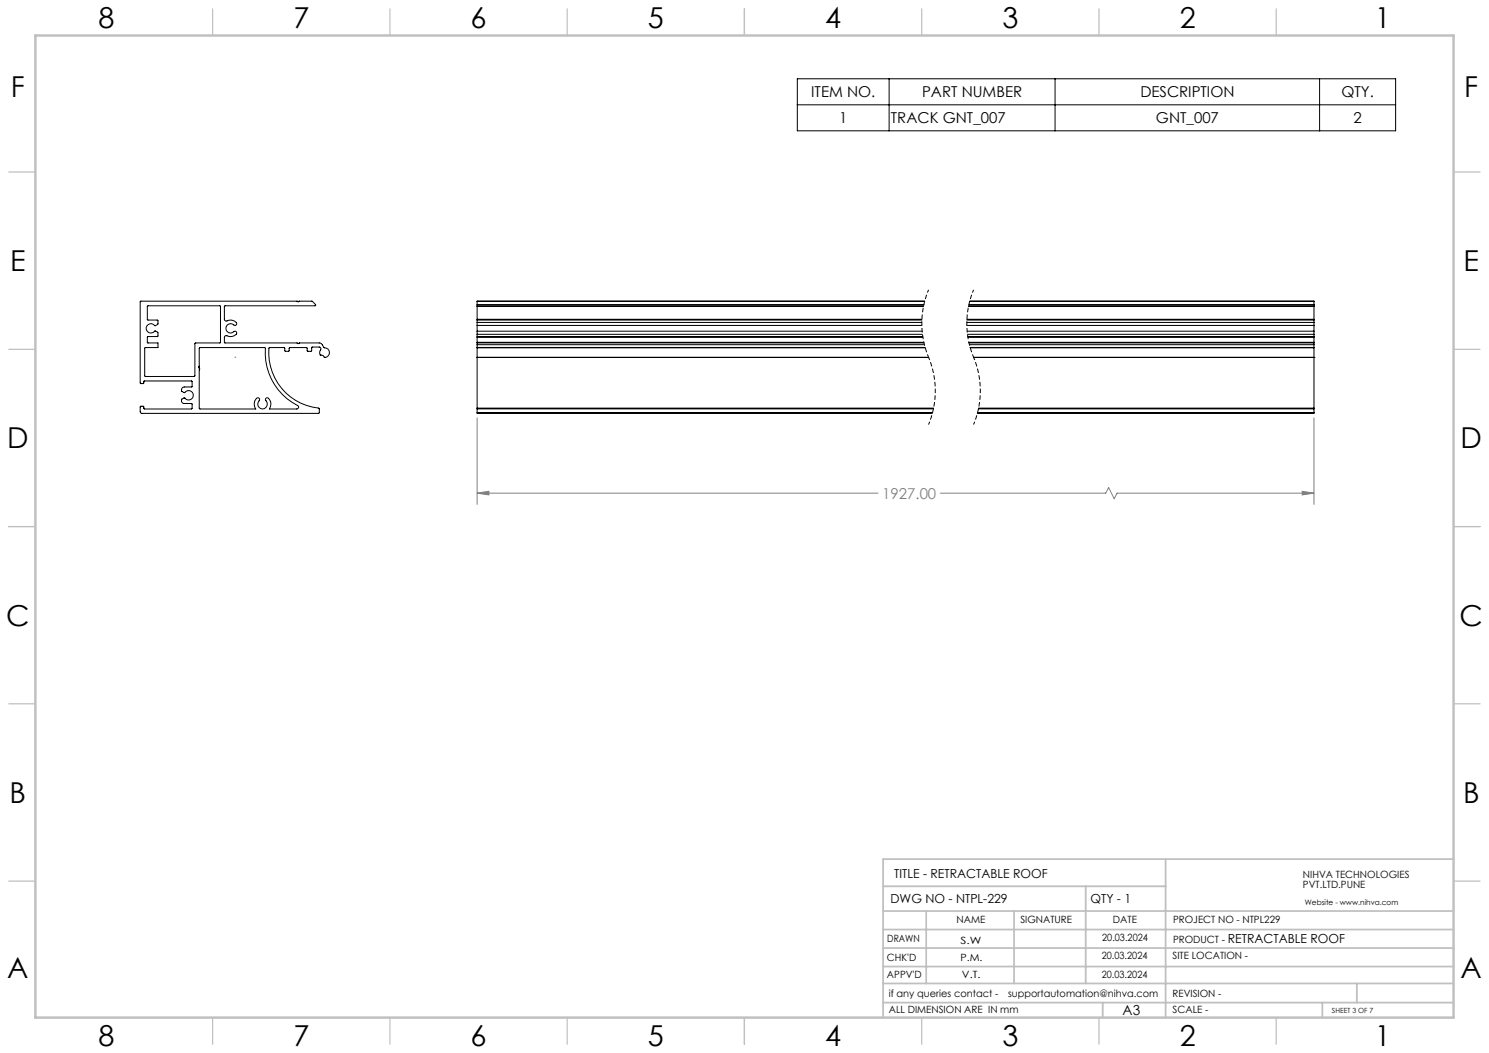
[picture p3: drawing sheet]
<svg xmlns="http://www.w3.org/2000/svg" width="420mm" height="297mm" viewBox="0 0 420 297" stroke-linecap="round" stroke-linejoin="round" font-family="sans-serif">
<path d="M261.9 81.7a24.7 24.7 0 0 0 0 19M274.6 81.7a24.7 24.7 0 0 0 0 19M261.9 100.7a24.7 24.7 0 0 1 0 19M274.6 100.7a24.7 24.7 0 0 1 0 19" fill="none" stroke="#000" stroke-width=".28" stroke-dasharray="1.3 .6" stroke-dashoffset=".4" stroke-linecap="butt"/>
<path d="M66.3 100.7h.1M134.6 100.7h127.3M134.6 117.9v24.4M274.6 100.7h96M370.6 117.9v24.4M134.6 139.1l3.3-.5v1zM134.6 139.1h113M265.3 139.1h46.6l.8-1.6 1.6 3.2 .8-1.6h55.5M367.3 138.6l3.3 .5-3.3 .5z" fill="none" stroke="#808080" stroke-width=".28"/>
<path d="M224.9 22.2h168.8v14.7h-168.8zM224.9 29.6h168.8M250.8 22.2v14.7M297.6 22.2v14.7M372.2 22.2v14.7" fill="none" stroke="#000" stroke-width=".28"/>
<g fill="none" stroke="#c0c0c0" stroke-width=".35">
<path d="M60 2.5v7.5M110 2.5v7.5M160 2.5v7.5M210 2.5v7.5M260 2.5v7.5M310 2.5v7.5M360 2.5v7.5M2.5 48.5h7.5M410 48.5h7.5M2.5 98.5h7.5M410 98.5h7.5M2.5 148.5h7.5"/>
<path d="M410 148.5h7.5M2.5 198.5h7.5M410 198.5h7.5M2.5 248.5h7.5M410 248.5h7.5M60 287v7.5M110 287v7.5M160 287v7.5M210 287v7.5M260 287v7.5M310 287v7.5M360 287v7.5"/>
</g>
<g fill="none" stroke="#c0c0c0" stroke-width=".5">
<path d="M249.1 257h160.9M249.1 250h79.7M261.3 257v20.4M286 257v20.4M306.2 250v27.4M328.8 242.3v44.7M410 242.3h-160.9v44.7M249.1 272.6h160.9M249.1 267.4h160.9M249.1 262.2h160.9M249.1 277.4h160.9M382.7 277.4v5.4"/>
<path d="M249.1 282.8h160.9M311 282.8v4.2M373 282.8v4.2"/>
</g>
<path d="M10 10h400v277h-400z" fill="none" stroke="#c0c0c0" stroke-width=".7"/>
<path d="M134.6 139.1l3.3-.5v1zM367.3 138.6l3.3 .5-3.3 .5z" fill="#808080"/>
<g fill="none" stroke="#000" stroke-width=".28">
<path d="M39.6 85l44.3-.1 .3 .2 .2-.2h3.7l.9 1-.1 .4h-25.5l-.1 3.8 .1 .3 .5 .2a2.11 2.11 0 0 1 2.9 .7l-.3 .5-.6-.2a1.33 1.33 0 0 0-1.9 .2 1.33 1.33 0 0 0 .2 1.9 1.33 1.33 0 0 0 1.9-.3h.4l.2 .3a1.72 1.72 0 0 1-2.4 1.1 .62 .62 0 0 0-.6-.1 .62 .62 0 0 0-.4 .4l.1 1.6h20.4l.3 .2 .4-.2h5.6l.7 .4 .6 .9a1.35 1.35 0 0 1 1.5 1.3 1.35 1.35 0 0 1-1.5 1.4 .76 .76 0 0 0-.9-.5 1.24 1.24 0 0 1 0-1.8l-.4-.5h-2.1l-.2 1.2h-1l-.3-1.1h-4.8l-.2 1.1h-1l-.3-1.1-4.2 .1a15.8 15.8 0 0 0 14 17.1l-.1 1.4h-49.9l-.5-.4v-1.4l.2-.2h.8l.2 .8 13.5-.1-.1-1.5h-2.1a.81 .81 0 0 1-.7-1.2l.7-.4a1.38 1.38 0 0 0 2 .3 1.38 1.38 0 0 0 0-2.1 1.38 1.38 0 0 0-2 .4l-.8-.6a.86 .86 0 0 1 .8-1.1h2.1l.1-1.6h-13.5l-.2 .7-.9-.1zM41.6 86.3l20.6 .1v10.2l-7.2 .2-.2 9.4-14-.1v-7.9l3.8-.2v-1.3l-3-.1v-1.6l2.9-.1v-1.1l-.8-.5a1.38 1.38 0 0 1-2 .3 1.38 1.38 0 0 1 0-2.1 1.38 1.38 0 0 1 2.1 .4l.8-.5-.1-1.1-2.9-.1zM56.2 98.1h18.6a17.5 17.5 0 0 0 9.4 16.5l-.1 .5-.4 .3h-7.7a2.15 2.15 0 0 0-.6-3.2l-.5 .5a1.48 1.48 0 0 1 .3 1.8 1.48 1.48 0 0 1-1.6 .7 1.57 1.57 0 0 1-.4-2.5l-.3-.5a1.91 1.91 0 0 0-.8 3.2l-15.9-.2 .1-11.2-.2-.4zM134.6 98.1v2.7M134.6 98v.1M134.6 96.7v.5M134.6 85.9v.4M134.6 84.9v.1M134.6 90.9v.9M134.6 93.4v.9M134.6 90.3v.6M134.6 94.3v.6"/>
<path d="M134.6 91.8v1.6M134.6 94.9v.2M134.6 90.1v.2M134.6 86.3v.1M134.6 96.6v.1M134.6 98h126.3M134.6 90.3h125.4M134.6 86.3h125.9M134.6 96.7h126M134.6 94.9h125.7M134.6 84.9h126.2M134.6 91.8h125.4"/>
<path d="M134.6 93.4h125.5M134.6 98.1h126.3M134.6 97.2h126.1M134.6 85.9h126M134.6 90.9h125.4M134.6 94.3h125.6M134.6 95.1h125.7M134.6 90.1h125.4M134.6 86.4h125.9M134.6 96.6h126M134.6 85v.9M134.6 86.4v3.7"/>
<path d="M134.6 95.1v1.5M134.6 97.2v.8M272.7 91.8h97.9M272.7 90.9h97.9M272.7 90.3h97.9M272.7 90.1h97.9M272.8 93.4h97.8M272.9 94.3h97.7M273 94.9h97.6M273 95.1h97.6M273.2 86.4h97.4M273.2 86.3h97.4"/>
<path d="M273.3 96.6h97.3M273.3 96.7h97.3M273.3 85.9h97.3M273.4 97.2h97.2M273.5 84.9h97.1M273.6 98h97M273.6 98.1h97M370.6 98.1v2.7M370.6 98v.1M370.6 96.7v.5M370.6 85.9v.4M370.6 84.9v.1"/>
<path d="M370.6 90.9v.9M370.6 93.4v.9M370.6 90.3v.6M370.6 94.3v.6M370.6 91.8v1.6M370.6 94.9v.2M370.6 90.1v.2M370.6 86.3v.1M370.6 96.6v.1M370.6 85v.9M370.6 86.4v3.7M370.6 95.1v1.5"/>
<path d="M370.6 97.2v.8M134.6 100.8h.1M134.6 115.1v.2M134.6 116.4v.2h128.4M134.6 100.8v14.3M134.6 100.8h127.3M134.6 115.1h128.7M134.6 115.3h128.7M134.6 116.4h128.4M134.6 115.3v1.1M274.6 100.8h96M275.7 116.4h94.9"/>
<path d="M276 115.3h94.6M276 115.1h94.6M370.6 100.8h.1M370.6 115.1v.2M370.6 116.4v.2h-94.9M370.6 100.8v14.3M370.6 115.3v1.1"/>
</g>
<g font-size="8.1">
<text x="27.8" y="8">8</text>
<text x="82.8" y="8">7</text>
<text x="132.8" y="8">6</text>
<text x="182.8" y="8">5</text>
<text x="232.8" y="8">4</text>
<text x="282.8" y="8">3</text>
<text x="332.8" y="8">2</text>
<text x="387.8" y="8">1</text>
<text x="3" y="27.2">F</text>
<text x="413" y="27.2">F</text>
<text x="2.8" y="76.5">E</text>
<text x="412.8" y="76.5">E</text>
<text x="2" y="126.5">D</text>
<text x="412" y="126.5">D</text>
<text x="1.7" y="176.5">C</text>
<text x="411.7" y="176.5">C</text>
<text x="2.7" y="226.5">B</text>
<text x="412.7" y="226.5">B</text>
<text x="2" y="275.7">A</text>
<text x="412" y="275.7">A</text>
<text x="27.8" y="295">8</text>
<text x="82.8" y="295">7</text>
<text x="132.8" y="295">6</text>
<text x="182.8" y="295">5</text>
<text x="232.8" y="295">4</text>
<text x="282.8" y="295">3</text>
<text x="332.8" y="295">2</text>
<text x="387.8" y="295">1</text>
</g>
<g font-size="4.2">
<text x="228.8" y="27.4">ITEM NO.</text>
<text x="260.1" y="27.4">PART NUMBER</text>
<text x="321.7" y="27.4">DESCRIPTION</text>
<text x="378.4" y="27.4">QTY.</text>
<text x="236.7" y="34.7">1</text>
<text x="251.3" y="34.7">TRACK GNT_007</text>
<text x="326.1" y="34.7">GNT_007</text>
<text x="381.8" y="34.7">2</text>
</g>
<text font-size="4.2" fill="#808080" x="248.9" y="140.7">1927.00</text>
<text font-size="3.9" x="316.7" y="286.4">A3</text>
<g font-size="3.5">
<text x="252.2" y="247.7">TITLE - RETRACTABLE ROOF</text>
<text x="251.2" y="254.8">DWG NO - NTPL-229</text>
<text x="307.6" y="254.8">QTY - 1</text>
<text x="346.3" y="266.1">RETRACTABLE ROOF</text>
</g>
<g font-size="2.8">
<text x="367.5" y="247.7">NIHVA TECHNOLOGIES</text>
<text x="367.5" y="250.5">PVT.LTD.PUNE</text>
<text x="269.8" y="260.4">NAME</text>
<text x="287.8" y="260.4">SIGNATURE</text>
<text x="313.9" y="260.5">DATE</text>
<text x="330.9" y="260.5">PROJECT NO - NTPL229</text>
<text x="250.3" y="265.7">DRAWN</text>
<text x="270.9" y="266.1">S.W</text>
<text x="310.9" y="265.5">20.03.2024</text>
<text x="330.9" y="266.1">PRODUCT -</text>
<text x="250.2" y="271.1">CHK'D</text>
<text x="250.2" y="275.8">APPV'D</text>
<text x="270.9" y="271.1">P.M.</text>
<text x="271.3" y="275.8">V.T.</text>
<text x="310.8" y="270.6">20.03.2024</text>
<text x="310.8" y="275.8">20.03.2024</text>
<text x="330.7" y="270.6">SITE LOCATION -</text>
<text x="250.7" y="281.1">if any queries contact -</text>
<text x="284.3" y="281.1">supportautomation@nihva.com</text>
<text x="330.7" y="281.1">REVISION -</text>
<text x="250.7" y="285.6">ALL DIMENSION ARE IN mm</text>
<text x="330.7" y="285.6">SCALE -</text>
</g>
<text font-size="2.1" x="368.1" y="255.1">Website - www.nihva.com</text>
<text font-size="2" x="375.7" y="285.6">SHEET 3 OF 7</text>
</svg>
